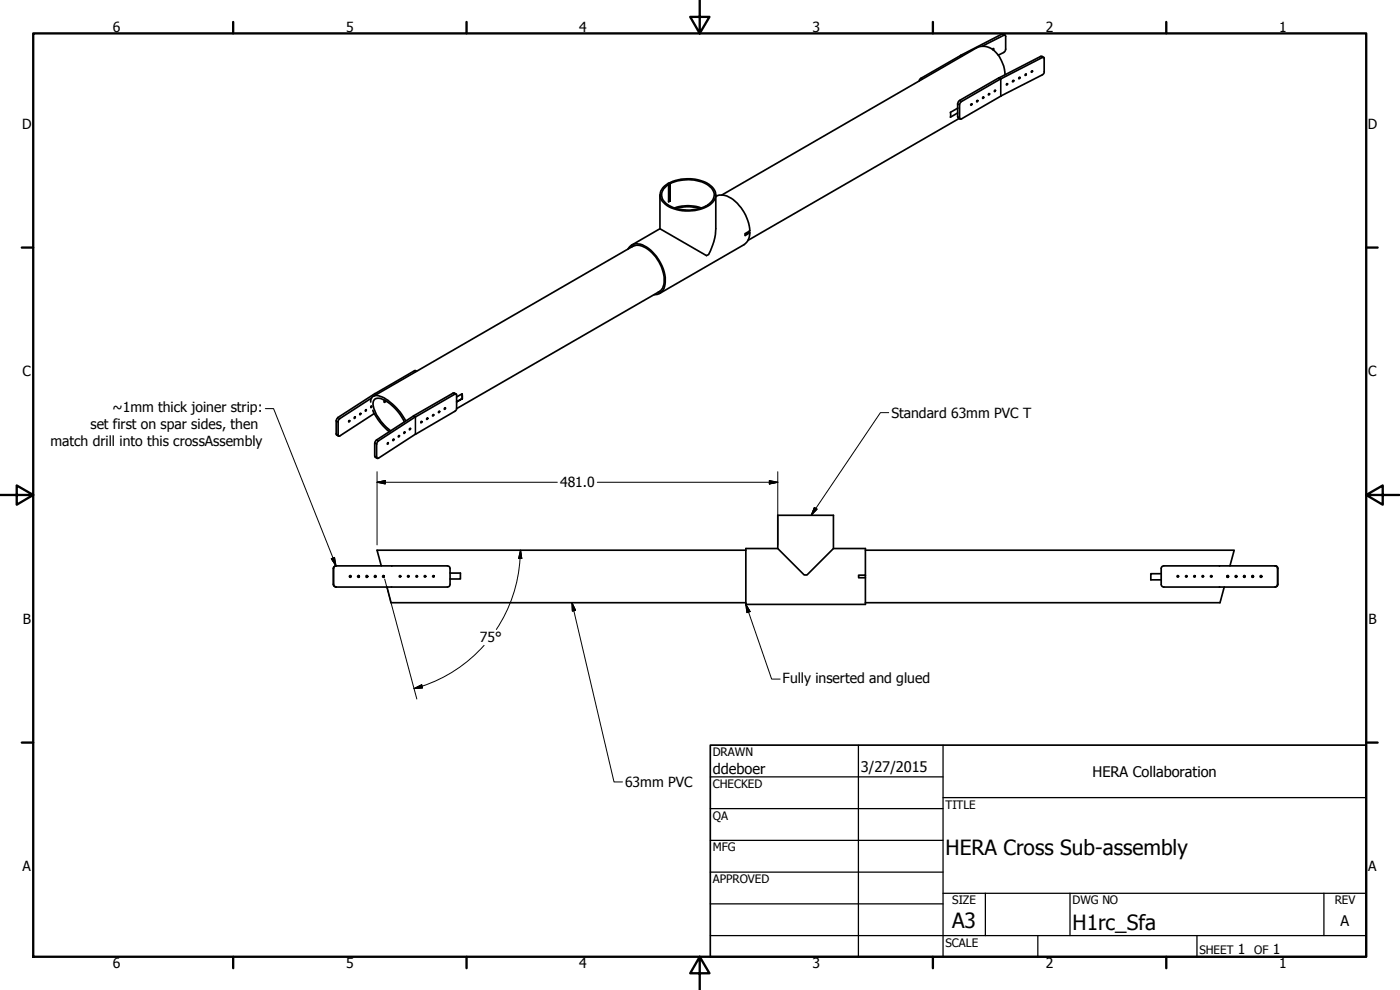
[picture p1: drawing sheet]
<svg xmlns="http://www.w3.org/2000/svg" width="420mm" height="297mm" viewBox="0 0 420 297" stroke-linecap="round" stroke-linejoin="round" font-family="sans-serif">
<!-- layer: Visible (ANSI) -->
<g fill="none" stroke="#000" stroke-width=".51">
<path d="M288.2 16.7l-11.8 6.8M288.3 16.6l-.1 .1M297.9 14.8l.2-.3 .2 .3-.2 .2M312.7 16.9h-.4l-12.5 6.5M287.5 32.4l-2.3 1.3v1.5l2.2-1.3M287.8 35.5l-63.3 36.6M291.3 31.3l.4-.1-.2 .4zM293.1 30.3l.2-.2 .1 .3-.2 .2zM295 29.1h.2l-.1 .4h-.2zM296.7 28.1l.3 .1-.3 .3zM298.5 27.1l.3 .1-.4 .3zM299.8 23.4h.1"/>
<path d="M300.4 23.7l12.4-6.4 .6 .1v4.3l-.4 .6-12.6 6.5M301.6 22.4a9.4 9.4 0 0 0-5.1-8.3l-1.8-.2-1.7 .5-76.4 44.1M302.1 25.1l.3 .1-.3 .3zM304 24.2l.2-.1v.3l-.3 .2zM305.8 23.4l.3-.1-.2 .3zM307.7 22.3l.3-.1-.3 .5zM309.6 21.3l.3 .1-.3 .3zM198.1 58.5v10.1M198.9 56.3a12.1 12.1 0 0 1 13.1-1.5 4.2 4.2 0 0 1 2.8 4.3 6.3 6.3 0 0 1-5.4 3.9 11.1 11.1 0 0 1-10.6-2.6 3.2 3.2 0 0 1 .1-4.1zM200.7 55.4a3.2 3.2 0 0 0-1.3 5.1 10.9 10.9 0 0 0 11 1.9l1.9-.7M201 55l.1 5.3zM201 55l-.5 .3 .2 .1v5.2l.4-.3"/>
<path d="M201.1 55.1a11.8 11.8 0 0 1 12 1 3.2 3.2 0 0 1-.8 5.5M214.8 59a4.3 4.3 0 0 1 4.7 .5 13.3 13.3 0 0 1 5.5 9.8l-1.4 .8v.6l1.4-.9-.2-.1M214.8 58.5v10.1a17.3 17.3 0 0 1-2.1 7.8l-.7 .3-13.9-8.1M188.4 74.8a3.3 3.3 0 0 1 5-1 12.5 12.5 0 0 1 6.2 11.5 3.4 3.4 0 0 1-3.3 3.1M189.5 74.2a4.5 4.5 0 0 1 5.6 1.1 11.2 11.2 0 0 1 4 10.5l-.9 1.4-.8 .6M190.1 73.8l-78.1 45.1M198.1 68.6l-8.5 4.9M201 60.2l-.3 .2M202.4 62.4a12.2 12.2 0 0 1 8.1 0M202.9 62.5a12.3 12.3 0 0 1 7.1 0M224.8 69.4v.3l-1.2 .7M225 69.8l-.3 1.9-.6 1-.8 .7-25.4 14.7"/>
<path d="M198 87.4l-61 35.2M124.8 111.2h-.4l-11.9 6.9M136.3 117.9l-12.2 6.9M137 119.1l1.7-.9v1.4l-1.7 1 1.7-1M138.7 118.2v1.4M104.7 126.2l.3 .1-.4 .3zM106.4 125.1h.2v.2l-.3 .2zM108.1 124.1l.2-.1v.3l-.3 .1zM109.7 123l.2-.1v.3l-.2 .2zM111.3 120.6a1.8 1.8 0 0 1 .8-1.8 1.8 1.8 0 0 1 2 .1 16.4 16.4 0 0 1 7.7 7.4M111.4 121.8l.1 .2M111.5 121.8l-.2 .4 .1 .1 .2-.3"/>
<path d="M111.9 123.1a17.1 17.1 0 0 0 4.9 6.4M115.4 120.1a.32 .32 0 0 0-.2 .3 .32 .32 0 0 0 .3 .3l.3-.4M116.3 132.9l.2-.1v.3l-.2 .2zM118 131.8l.2 .1-.3 .3zM119.6 130.7l.3 .1-.3 .3zM121.3 129.7h.2l-.3 .3zM121.3 126.5a13.9 13.9 0 0 0-7.1-6.9 1.71 1.71 0 0 0-2 .4 1.71 1.71 0 0 0-.1 2 15 15 0 0 0 5.1 7.3M122.9 128.7l.3-.2-.2 .5zM124.7 125.1l11.8-6.8h.5v4.4l-.3 .6-12 7M126.4 126.5h.2v.2l-.3 .2zM128.1 125.5h.3l-.3 .3zM129.9 124.4l.3 .1-.3 .3z"/>
<path d="M131.7 123.4l.3 .1-.4 .3zM133.3 122.5l.4-.1-.1 .3-.3 .1zM233.4 154.6h16.7v10l-7.9 7.9h-.8l-8-7.9zM100.1 175.3l.1 .5 .6 .3h33.4M100.1 175.3l.2 .5 .6 .3M100.1 170.5v4.8M100.9 169.8l-.4 .1-.4 .6M105.1 172.7l.2 .2-.2 .3M107.6 172.7l.2 .2-.2 .3M110 172.7l.3 .2-.3 .3M112.6 172.7l.2 .2-.2 .3M115.1 172.7l.2 .2-.2 .3"/>
<path d="M115.3 172.8v.2M116.1 176.1l1.2 4.7h106.5M134.2 169.8h-33.6l-.5 .7M134.3 169.8a.79 .79 0 0 1 .8 .8M135.1 171.9h3.1v1.8h-3.1M135.1 170.5v4.8a.79 .79 0 0 1-.8 .8M223.8 165.1h-110.6l1.2 4.7M233.4 164.6h-9.6v16.7h35.9v-8M250.1 164.6h9.6v8M257.7 172.6h2v.7h-2zM259.7 165.1h110.7l-1.3 4.7M348.5 172.1h-3.1v1.9h3.1"/>
<path d="M348.5 170.5v4.8l.2 .6 .5 .2h33.5l.6-.3 .2-.5v-4.8l-.2-.4-.4-.3h-33.7l-.5 .2-.2 .6M367.4 176.1l-1.3 4.7h-106.4M368.3 172.8l-.1 .2M368.5 172.7l-.3 .2 .3 .3M371 172.7l-.2 .2 .2 .3M373.4 172.7l-.1 .2 .1 .3M376 172.7l-.3 .2 .3 .3M378.5 172.7l-.2 .2 .2 .3M382.7 169.8l.7 .5v5.3l-.7 .5"/>
<circle cx="105.1" cy="173" r=".25"/>
<circle cx="107.6" cy="173" r=".25"/>
<circle cx="110.1" cy="173" r=".27"/>
<circle cx="112.6" cy="173" r=".25"/>
<circle cx="115.1" cy="173" r=".25"/>
<circle cx="120" cy="172.9" r=".22"/>
<circle cx="122.5" cy="172.9" r=".22"/>
<circle cx="125.1" cy="172.9" r=".22"/>
<circle cx="127.5" cy="172.9" r=".22"/>
<circle cx="130.1" cy="172.9" r=".22"/>
<circle cx="353.5" cy="172.9" r=".22"/>
<circle cx="356" cy="172.9" r=".22"/>
<circle cx="358.5" cy="172.9" r=".22"/>
<circle cx="361" cy="172.9" r=".22"/>
<circle cx="363.5" cy="172.9" r=".22"/>
<circle cx="368.4" cy="173" r=".25"/>
<circle cx="371" cy="173" r=".25"/>
<circle cx="373.5" cy="173" r=".25"/>
<circle cx="375.9" cy="173" r=".25"/>
<circle cx="378.5" cy="173" r=".25"/>
</g>
<!-- layer: Visible Narrow (ANSI) -->
<g fill="none" stroke="#000" stroke-width=".38">
<path d="M288.7 16.9l-.5-.2 .4 .2M300.7 10.2l.5 .4M312.3 16.9l.5 .4M276.4 23.5l.5 .2M287.4 35l.6 .4M287.4 31.2l.6 .3M288 30.1l.5 .4M299.8 23.4l.6 .3v5.1M300.3 23.7v5.2M112.5 118.1l.5 .2-.4-.2M124.4 111.2l.4 .3M136 118l.5 .3"/>
<path d="M100.9 130.2l.6 .3M100.9 126.3l.6 .3M101.4 125.3l.6 .3M112.5 136.9l.5 .2M112.5 133l.5 .3M113 132l.6 .3M124.1 124.8l.6 .3v5.2"/>
</g>
<g fill="none" stroke="#000" stroke-width=".51">
<path d="M294.8 13.8l6.6-3.3 .3 .1v4.6l-.5 .5-1.6 .9M301.6 10.5l-.9-.3-12.4 6.4M312.7 16.9l.5 .4M276.4 23.5l-.6 .8M287.4 32.4v2.6l.2 .4 .6 .3M299.8 23.4l-11.8 6.7-.5 .8-.1 1.4M300.4 23.7l-12 6.9-.4 .6v4.3l.5 .2 11.9-6.9M111.5 119.4l-9.8 6.5-.2 .5v4.4h.5l10.3-6.7M112.5 118.1l-11.1 7.2-.5 .8v4.3l.7 .5M124.8 111.2l.2 .2M136.3 117.9l.6 .3M124.1 124.8l-11.3 7.3-.3 .9v3.9l.7 .6"/>
<path d="M124.7 125.1l-11.4 7.5-.3 .7 .2 4.2h.4l11.1-7.2"/>
</g>
<!-- layer: Border (ANSI) -->
<g fill="none" stroke="#000" stroke-width=".7">
<path d="M10 10h400v277.1h-400zM70 6.6v3.4M140 6.6v3.4M210 0v10l-2.9-4.9h5.8l-2.9 4.9M280 6.6v3.4M350 6.6v3.4M6.5 74.3h3.5M410 74.3h3.4M0 148.5h10l-5-2.8v5.7l5-2.9M410 148.5l5 2.9v-5.7l-5 2.8h10M6.5 222.8h3.5M410 222.8h3.4"/>
<path d="M70 287.1v3.4M140 287.1v3.4M210 287.1l2.9 4.9h-5.8l2.9-4.9v9.9M280 287.1v3.4M350 287.1v3.4"/>
</g>
<!-- layer: Title (ANSI) -->
<g fill="none" stroke="#000" stroke-width=".38">
<path d="M213.2 233.1h69.8M257.6 223.6v63.5M283 239.3h127M283 223.6v63.5M213.2 242.6h69.8M213.2 252.1h69.8M213.2 261.7h69.8M213.2 271.2h69.8M283 268h127M295.7 268v12.7M321.1 268v12.7M397.3 268v12.7"/>
<path d="M213.2 280.7h196.8M311.5 280.7v6.4M359.2 280.7v6.4"/>
</g>
<path d="M213.2 223.6h196.8v63.5h-196.8z" fill="none" stroke="#000" stroke-width=".51"/>
<!-- layer: Symbol (ANSI) -->
<path d="M79.6 122.6h2.5l18.7 47.2M266.7 123.8h-2.5l-20.7 30.8M244.4 152.3l.8 .5-1.7 1.8zM99.4 167.6l1-.4 .4 2.6zM171.6 180.8l1.1 2.3-.9 .3zM171.6 180.8l12.7 53.8h2.5M223.8 181.3l1.3 2.2-.9 .3zM223.8 181.3l7.8 22.5h2.5" fill="none" stroke="#000" stroke-width=".3"/>
<path d="M244.4 152.3l-.9 2.3zM244.4 152.3l.8 .5-1.7 1.8zM99.4 167.6l1.4 2.2zM99.4 167.6l1-.4 .4 2.6zM171.6 180.8l1.1 2.3zM171.6 180.8l1.1 2.3-.9 .3zM223.8 181.3l1.3 2.2zM223.8 181.3l1.3 2.2-.9 .3z" fill="#000" stroke="#000" stroke-width=".3"/>
<!-- layer: Dimension (ANSI) -->
<path d="M113.2 144.7l2.4-.5v1zM113.2 144.7h54.1M113.2 141.5v22M179.3 144.7h54.1M230.9 144.2l2.5 .5-2.5 .5zM233.4 141.5v22M115.4 173.7l9.7 36M156.2 165.1l.4 2.5h-1zM156.2 165.1a43.8 43.8 0 0 1-7.2 23.8M145.3 193.6a43 43 0 0 1-18.7 12.3M124.3 206.6l2.3-1.1 .2 .9zM126.7 205.9l-2.4 .7" fill="none" stroke="#000" stroke-width=".3"/>
<path d="M113.2 144.7l2.4-.5zM113.2 144.7l2.4-.5v1zM230.9 145.2l2.5-.5zM230.9 144.2l2.5 .5-2.5 .5zM156.2 165.1l.4 2.5zM156.2 165.1l.4 2.5h-1zM124.3 206.6l2.3-1.1zM124.3 206.6l2.3-1.1 .2 .9z" fill="#000" stroke="#000" stroke-width=".3"/>
<g font-size="6.3">
<text x="283.8" y="256.5">HERA Cross Sub-assembly</text>
<text x="285.8" y="278.6">A3</text>
<text x="321.9" y="279">H1rc_Sfa</text>
</g>
<g font-size="4.4">
<text x="213.9" y="232.2">ddeboer</text>
<text x="258.4" y="231.6">3/27/2015</text>
<text x="327.9" y="233">HERA Collaboration</text>
<text x="402.3" y="277.9">A</text>
</g>
<g font-size="4.2">
<text x="33.8" y="9.6">6</text>
<text x="103.9" y="9.6">5</text>
<text x="173.9" y="9.6">4</text>
<text x="243.8" y="9.6">3</text>
<text x="313.9" y="9.6">2</text>
<text x="383.9" y="9.6">1</text>
<text x="6.7" y="38.7">D</text>
<text x="410.5" y="38.7">D</text>
<text x="6.8" y="113">C</text>
<text x="410.7" y="113">C</text>
<text x="33.8" y="123.7">~1mm thick joiner strip:</text>
<text x="267.5" y="125.4">Standard 63mm PVC T</text>
<text x="27.1" y="128.8">set first on spar sides, then</text>
<text x="15.1" y="133.8">match drill into this crossAssembly</text>
<text x="168.1" y="146.2">481.0</text>
<text x="6.9" y="187.2">B</text>
<text x="410.7" y="187.2">B</text>
<text x="144" y="192.8">75°</text>
<text x="234.9" y="204.9">Fully inserted and glued</text>
<text x="187.6" y="236.1">63mm PVC</text>
<text x="6.8" y="261.4">A</text>
<text x="410.7" y="261.4">A</text>
<text x="371.5" y="286.2">1</text>
<text x="382" y="286.2">1</text>
<text x="33.8" y="290.5">6</text>
<text x="103.9" y="290.5">5</text>
<text x="173.9" y="290.5">4</text>
<text x="243.8" y="290.5">3</text>
<text x="313.9" y="290.5">2</text>
<text x="383.9" y="290.5">1</text>
</g>
<g font-size="3.5">
<text x="213.9" y="226.9">DRAWN</text>
<text x="213.9" y="236.4">CHECKED</text>
<text x="213.9" y="245.9">QA</text>
<text x="283.8" y="242.6">TITLE</text>
<text x="213.9" y="255.4">MFG</text>
<text x="213.9" y="265">APPROVED</text>
<text x="285.8" y="271.3">SIZE</text>
<text x="321.9" y="271.3">DWG NO</text>
<text x="400.6" y="271.3">REV</text>
<text x="283.8" y="284">SCALE</text>
<text x="360" y="286.2">SHEET</text>
<text x="376.4" y="286.2">OF</text>
</g>
</svg>
